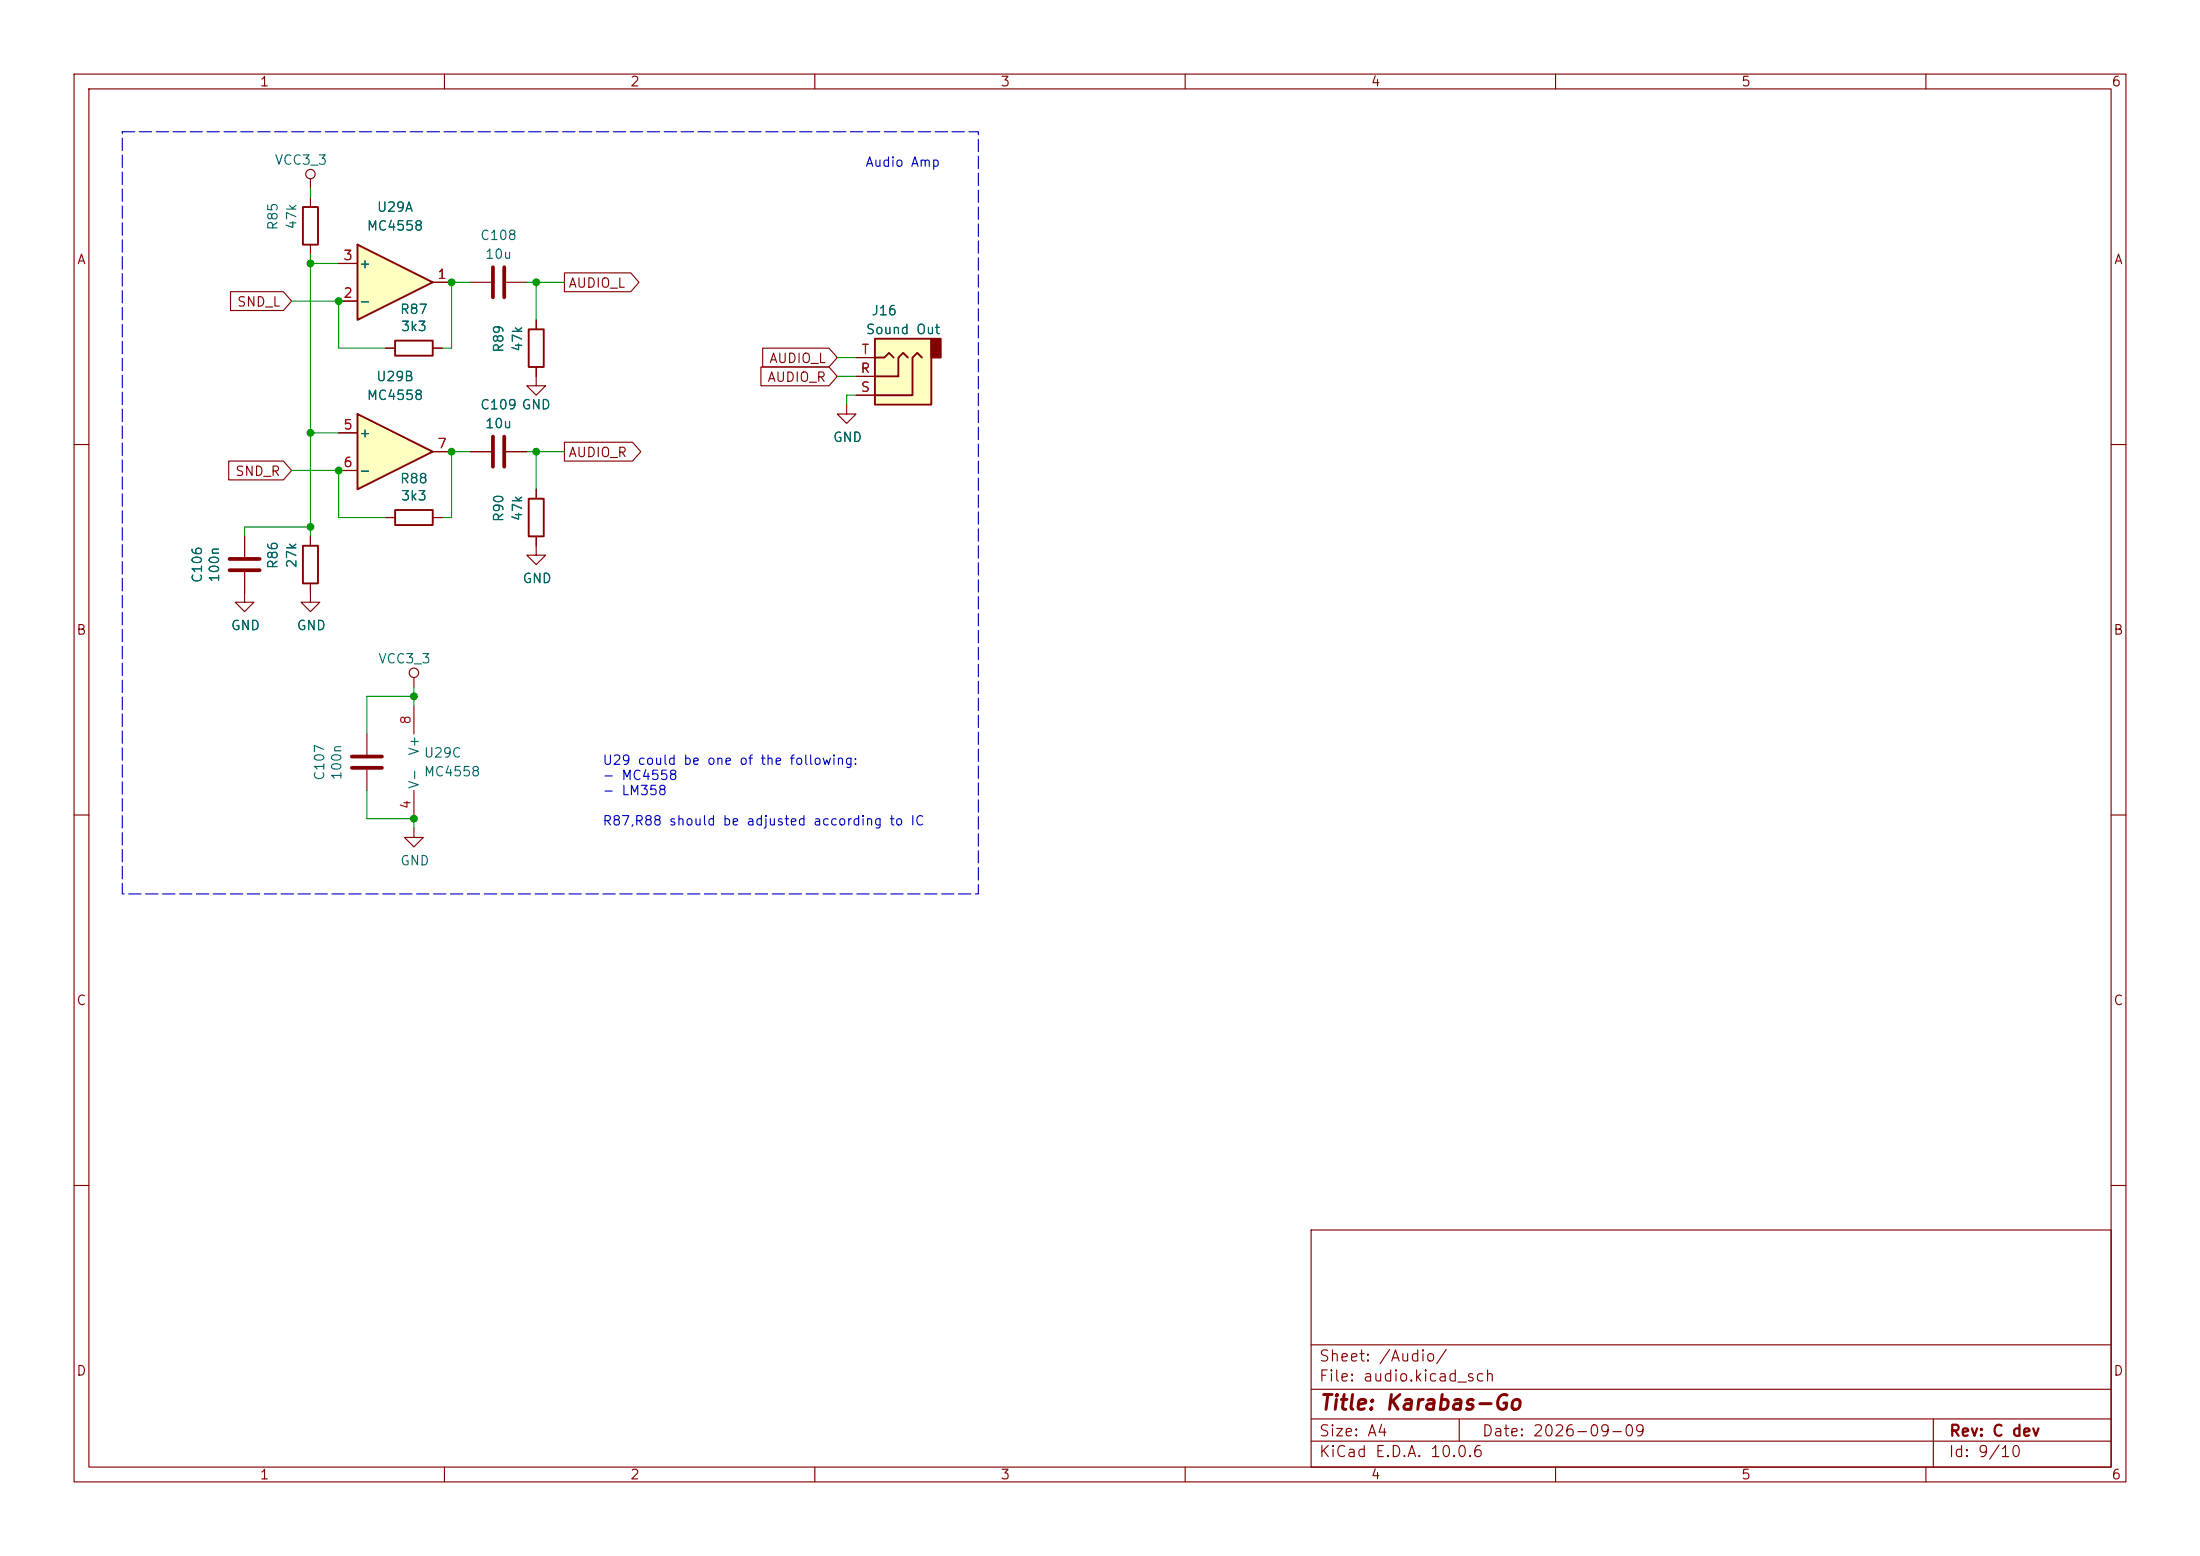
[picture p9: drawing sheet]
<svg xmlns="http://www.w3.org/2000/svg" width="297mm" height="210mm" viewBox="0 0 297 210" stroke-linecap="round" stroke-linejoin="round" font-family="sans-serif">
<g fill="none" stroke="#840000" stroke-width=".15">
<path d="M10 10h277v190h-277zM12 12h273v186h-273zM60 10v2M110 10v2M160 10v2M210 10v2M260 10v2M52.1 47h1.2M58.4 47h1.3M10 60h2M41.9 78.7v2.6h1.3l-1.3 1.3-1.3-1.3h1.3M41.9 72.4v1.3"/>
<path d="M52.1 69.9h1.2M58.4 69.9h1.3M285 60h2M33 80v1.3h1.3l-1.3 1.3-1.3-1.3h1.3M49.5 99.1v2.8M55.9 91.4v1.3M55.9 95.3v3.8M10 110h2M49.5 103.9v2.8M55.9 106.7v3.8M285 110h2M10 160h2"/>
<path d="M177 166h108v32h-108zM285 160h2M60 198v2M110 198v2M160 198v2M177 194.5h108M177 191.5h108M177 187.5h108M177 181.5h108M197 191.5v3M210 198v2M260 198v2"/>
<path d="M261 191.5v6.5"/>
<circle cx="55.9" cy="90.8" r=".63"/>
</g>
<path d="M53.3 46h5.1v2h-5.1zM40.9 73.7h2v5h-2zM53.3 68.8h5.1v2.1h-5.1z" fill="none" stroke="#840000" stroke-width=".25"/>
<path d="M47.5 103.6h4.1M47.5 102.1h4.1" fill="none" stroke="#840000" stroke-width=".51"/>
<path d="M48.3 55.9l10.1 5.1-10.1 5z" fill="#ffffc2"/>
<path d="M48.3 55.9l10.1 5.1-10.1 5z" fill="none" stroke="#840000" stroke-width=".25"/>
<path d="M45.7 58.4h2.6M33 72.4v2.8M33 77.2v2.8M45.7 63.5h2.6M58.4 61h2.6M72.4 73.7v1.2h1.3l-1.3 1.3-1.3-1.3h1.3" fill="none" stroke="#840000" stroke-width=".15"/>
<path d="M31 77h4.1M31 75.4h4.1" fill="none" stroke="#840000" stroke-width=".51"/>
<path d="M48.3 33l10.1 5.1-10.1 5.1z" fill="#ffffc2"/>
<path d="M48.3 33l10.1 5.1-10.1 5.1z" fill="none" stroke="#840000" stroke-width=".25"/>
<path d="M45.7 35.6h2.6M58.4 38.1h2.6M45.7 40.6h2.6M72.4 50.8v1.3h1.3l-1.3 1.2-1.3-1.2h1.3" fill="none" stroke="#840000" stroke-width=".15"/>
<path d="M118.1 45.7h7.6v8.9h-7.6z" fill="#ffffc2"/>
<path d="M125.7 45.7h1.3v2.6h-1.3z" fill="#840000" stroke="#840000" stroke-width=".25"/>
<path d="M40.9 27.9h2v5.1h-2zM71.4 44.5h2v5h-2zM118.1 45.7h7.6v8.9h-7.6zM118.1 48.3h1.3l.6-.7 .6 .7M122.6 48.3l-.7-.7-.6 .7v2.5h-3.2M124.5 48.3l-.7-.7-.6 .7v5h-5.1M71.4 67.3h2v5.1h-2z" fill="none" stroke="#840000" stroke-width=".25"/>
<g fill="none" stroke="#840000" stroke-width=".15">
<path d="M31.1 39.4h7.2l1.1 1.2-1.1 1.3h-7.2zM41.9 24.1v1.3M41.9 26.7v1.2M41.9 33v1.3M45.7 35.6h2.6M58.4 38.1h2.6M63.5 38.1h2.8M68.3 38.1h2.8M76.2 36.8h9l1.1 1.3-1.1 1.3h-9zM45.7 58.4h2.6M45.7 40.6h2.6M52.1 47h1.2"/>
<path d="M58.4 47h1.3M72.4 43.2v1.3M72.4 49.5v1.3M76.2 59.7h9.2l1.1 1.3-1.1 1.2h-9.2zM102.7 49.5h9.2l1.1 1.3-1.1 1.3h-9.2zM103 47h8.9l1.1 1.3-1.1 1.2h-8.9zM114.3 54.6v1.3h1.3l-1.3 1.3-1.3-1.3h1.3M115.6 50.8h2.5M115.6 53.3h2.5M115.6 48.3h2.5M30.9 62.2h7.4l1.1 1.3-1.1 1.3h-7.4zM33 72.4v2.8"/>
<path d="M33 77.2v2.8M41.9 72.4v1.3M41.9 78.7v1.3M45.7 63.5h2.6M52.1 69.9h1.2M58.4 61h2.6M58.4 69.9h1.3M63.5 61h2.8M68.3 61h2.8M72.4 66v1.3M72.4 72.4v1.3M55.9 111.8v1.2h1.2l-1.2 1.3-1.3-1.3h1.3"/>
<circle cx="41.9" cy="23.5" r=".63"/>
</g>
<path d="M66.5 36.1v4M68.1 36.1v4M66.5 58.9v4.1M68.1 58.9v4.1" fill="none" stroke="#840000" stroke-width=".51"/>
<g fill="none" stroke="#009600" stroke-width=".15">
<path d="M41.9 25.4v1.3M41.9 34.3v38.1M41.9 35.6h3.8M63.5 38.1h-2.5v8.9h-1.3M71.1 38.1h5.1M72.4 38.1v5.1M39.4 40.6h6.3v6.4h6.4M41.9 58.4h3.8M113 50.8h2.6M113 48.3h2.6M115.6 53.3h-1.3v1.3M39.4 63.5h6.3v6.4h6.4"/>
<path d="M41.9 71.1h-8.9v1.3M63.5 61h-2.5v8.9h-1.3M71.1 61h5.1M72.4 61v5M55.9 92.7v2.6M55.9 94h-6.4v5.1M49.5 106.7v3.8h6.4v1.3"/>
</g>
<path d="M16.5 17.8h115.6v102.9h-115.6z" fill="none" stroke="#0000c2" stroke-width=".15" stroke-dasharray="1.7 .6"/>
<g fill="#009600" stroke="#009600" stroke-width=".14">
<circle cx="72.4" cy="61" r=".46"/>
<circle cx="55.9" cy="110.5" r=".46"/>
<circle cx="41.9" cy="71.1" r=".46"/>
<circle cx="55.9" cy="94" r=".46"/>
<circle cx="45.7" cy="40.6" r=".46"/>
<circle cx="45.7" cy="63.5" r=".46"/>
<circle cx="61" cy="61" r=".46"/>
<circle cx="41.9" cy="58.4" r=".46"/>
<circle cx="61" cy="38.1" r=".46"/>
<circle cx="72.4" cy="38.1" r=".46"/>
<circle cx="41.9" cy="35.6" r=".46"/>
</g>
<text font-size="2" fill="#840000" x="178" y="190.8">Title: Karabas-Go</text>
<g font-size="1.5" fill="#840000">
<text x="178" y="184.1">Sheet: /Audio/</text>
<text x="178" y="186.8">File: audio.kicad_sch</text>
<text x="178" y="197">KiCad E.D.A. 10.0.6</text>
<text x="178" y="194.2">Size: A4</text>
<text x="200" y="194.2">Date: 2026-09-09</text>
<text x="263" y="197">Id: 9/10</text>
<text x="263" y="194.2">Rev: C dev</text>
</g>
<g font-size="1.3" fill="#840000">
<text x="35" y="12">1</text>
<text x="85" y="12">2</text>
<text x="135" y="12">3</text>
<text x="185" y="12">4</text>
<text x="235" y="12">5</text>
<text x="285" y="12">6</text>
<text x="10.3" y="36">A</text>
<text x="285.3" y="36">A</text>
<text x="31.9" y="41.7">SND_L</text>
<text x="76.6" y="39.2">AUDIO_L</text>
<text x="103.5" y="51.9">AUDIO_R</text>
<text x="103.8" y="49.3">AUDIO_L</text>
<text x="31.7" y="64.6">SND_R</text>
<text x="76.6" y="62">AUDIO_R</text>
<text x="10.2" y="86">B</text>
<text x="285.2" y="86">B</text>
<text x="10.2" y="136">C</text>
<text x="285.2" y="136">C</text>
<text x="10.2" y="186">D</text>
<text x="285.2" y="186">D</text>
<text x="35" y="200">1</text>
<text x="85" y="200">2</text>
<text x="135" y="200">3</text>
<text x="185" y="200">4</text>
<text x="235" y="200">5</text>
<text x="285" y="200">6</text>
</g>
<g font-size="1.3" fill="#006464">
<text x="37" y="22.6">VCC3_3</text>
<text x="50.8" y="28.9">U29A</text>
<text x="37.8" y="31.2" transform="rotate(-90 37.8 31.2)">R85</text>
<text x="40.3" y="31.1" transform="rotate(-90 40.3 31.1)">47k</text>
<text x="49.4" y="31.4">MC4558</text>
<text x="64.7" y="32.7">C108</text>
<text x="65.4" y="35.3">10u</text>
<text x="48.4" y="41.6">-</text>
<text x="48.4" y="36.5">+</text>
<text x="53.9" y="42.7">R87</text>
<text x="54" y="45">3k3</text>
<text x="68.3" y="47.7" transform="rotate(-90 68.3 47.7)">R89</text>
<text x="70.8" y="47.6" transform="rotate(-90 70.8 47.6)">47k</text>
<text x="116.8" y="45.4">Sound Out</text>
<text x="117.6" y="42.9">J16</text>
<text x="50.7" y="51.8">U29B</text>
<text x="48.4" y="59.4">+</text>
<text x="49.4" y="54.3">MC4558</text>
<text x="64.7" y="55.6">C109 GND</text>
<text x="65.4" y="58.1">10u</text>
<text x="112.4" y="60">GND</text>
<text x="48.4" y="64.5">-</text>
<text x="53.9" y="65.6">R88</text>
<text x="54" y="67.9">3k3</text>
<text x="68.3" y="70.6" transform="rotate(-90 68.3 70.6)">R90</text>
<text x="70.8" y="70.4" transform="rotate(-90 70.8 70.4)">47k</text>
<text x="37.8" y="76.9" transform="rotate(-90 37.8 76.9)">R86</text>
<text x="40.3" y="76.8" transform="rotate(-90 40.3 76.8)">27k</text>
<text x="27.6" y="78.8" transform="rotate(-90 27.6 78.8)">C106</text>
<text x="29.9" y="78.7" transform="rotate(-90 29.9 78.7)">100n</text>
<text x="70.5" y="79">GND</text>
<text x="31.1" y="85.4">GND</text>
<text x="40" y="85.4">GND</text>
<text x="51" y="89.9">VCC3_3</text>
<text x="44.1" y="105.4" transform="rotate(-90 44.1 105.4)">C107</text>
<text x="46.4" y="105.4" transform="rotate(-90 46.4 105.4)">100n</text>
<text x="56.8" y="106.6" transform="rotate(-90 56.8 106.6)">V-</text>
<text x="56.8" y="102.1" transform="rotate(-90 56.8 102.1)">V+</text>
<text x="57.1" y="102.6">U29C</text>
<text x="57.1" y="105.1">MC4558</text>
<text x="53.9" y="117.1">GND</text>
</g>
<g font-size="1.3" fill="#0000c2">
<text x="116.7" y="22.8">Audio Amp</text>
<text x="81.3" y="103.6">U29 could be one of the following:</text>
<text x="81.3" y="105.6">- MC4558</text>
<text x="81.3" y="107.6">- LM358</text>
<text x="81.3" y="111.7">R87,R88 should be adjusted according to IC</text>
</g>
<g font-size="1.3" fill="#a90000">
<text x="46.3" y="35.4">3</text>
<text x="46.3" y="40.5">2</text>
<text x="59" y="38">1</text>
<text x="116.1" y="50.7">R</text>
<text x="116.1" y="53.2">S</text>
<text x="116.2" y="48.1">T</text>
<text x="46.3" y="58.3">5</text>
<text x="46.3" y="63.4">6</text>
<text x="59" y="60.8">7</text>
<text x="55.7" y="97.9" transform="rotate(-90 55.7 97.9)">8</text>
<text x="55.7" y="109.3" transform="rotate(-90 55.7 109.3)">4</text>
</g>
</svg>
